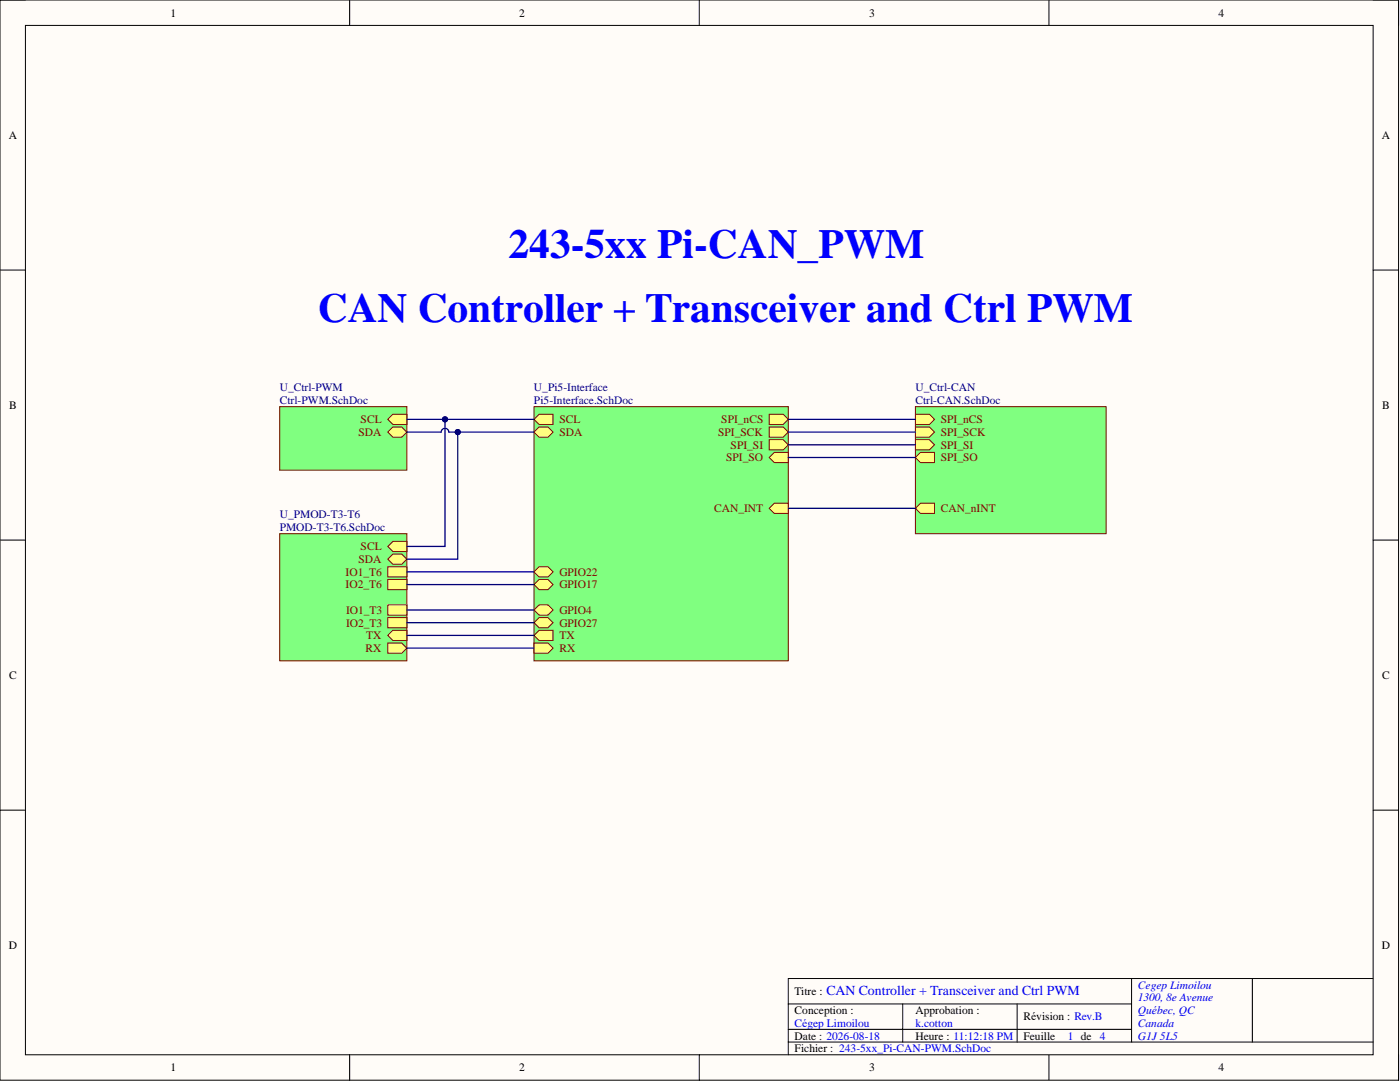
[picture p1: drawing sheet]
<svg xmlns="http://www.w3.org/2000/svg" width="279mm" height="216mm" viewBox="0 0 279 216" stroke-linecap="round" stroke-linejoin="round" font-family="sans-serif">
<path d="M0 0h279.1v215.5h-279.1z" fill-rule="evenodd" fill="#fffcf8"/>
<path d="M0 0h279.1v215.5h-279.1z" fill="none" stroke="#000" stroke-width=".2"/>
<path d="M5.1 5.1h268.9v205.4h-268.9z" fill-rule="evenodd" fill="#fffcf8"/>
<g fill="none" stroke="#000" stroke-width=".2">
<path d="M0 0h5.1M5.1 5.1h268.9v205.4h-268.9zM69.8 0v5.1M139.6 0v5.1M209.3 0v5.1M274 0h5.1v5.1M0 53.9h5.1M274 53.9h5.1M0 107.8h5.1M274 107.8h5.1M0 161.7h5.1M274 161.7h5.1"/>
<path d="M225.8 195.3v12.6M249.9 195.3v12.6M274 195.3h-116.7v15.2M69.8 210.5v5M139.6 210.5v5M157.3 200.3h68.5M157.3 207.9h116.7M157.3 205.4h68.5M180.2 200.3v7.6M203 200.3v7.6M209.3 210.5v5M279.1 210.5v5"/>
</g>
<path d="M182.7 81.1h38.1v25.4h-38.1z" fill-rule="evenodd" fill="#80ff80"/>
<path d="M182.7 81.1h38.1v25.4h-38.1z" fill="none" stroke="#800000" stroke-width=".2"/>
<path d="M182.7 82.7h2.8l1 1-1 1h-2.8z" fill-rule="evenodd" fill="#ffff80"/>
<path d="M182.7 82.7h2.8l1 1-1 1h-2.8z" fill="none" stroke="#800000" stroke-width=".2"/>
<path d="M182.7 85.2h2.8l1 1-1 1h-2.8z" fill-rule="evenodd" fill="#ffff80"/>
<path d="M182.7 85.2h2.8l1 1-1 1h-2.8z" fill="none" stroke="#800000" stroke-width=".2"/>
<path d="M182.7 87.7h2.8l1 1.1-1 1h-2.8z" fill-rule="evenodd" fill="#ffff80"/>
<path d="M182.7 87.7h2.8l1 1.1-1 1h-2.8z" fill="none" stroke="#800000" stroke-width=".2"/>
<path d="M182.7 91.3l1-1h2.8v2h-2.8z" fill-rule="evenodd" fill="#ffff80"/>
<path d="M182.7 91.3l1-1h2.8v2h-2.8z" fill="none" stroke="#800000" stroke-width=".2"/>
<path d="M182.7 101.4l1-1h2.8v2h-2.8z" fill-rule="evenodd" fill="#ffff80"/>
<path d="M182.7 101.4l1-1h2.8v2h-2.8z" fill="none" stroke="#800000" stroke-width=".2"/>
<path d="M55.8 81.1h25.4v12.7h-25.4z" fill-rule="evenodd" fill="#80ff80"/>
<path d="M55.8 81.1h25.4v12.7h-25.4z" fill="none" stroke="#800000" stroke-width=".2"/>
<path d="M77.4 83.7l1-1h2.8v2h-2.8z" fill-rule="evenodd" fill="#ffff80"/>
<path d="M77.4 83.7l1-1h2.8v2h-2.8z" fill="none" stroke="#800000" stroke-width=".2"/>
<path d="M77.4 86.2l1-1h1.8l1 1-1 1h-1.8z" fill-rule="evenodd" fill="#ffff80"/>
<path d="M77.4 86.2l1-1h1.8l1 1-1 1h-1.8z" fill="none" stroke="#800000" stroke-width=".2"/>
<path d="M106.6 81.1h50.7v50.8h-50.7z" fill-rule="evenodd" fill="#80ff80"/>
<path d="M106.6 81.1h50.7v50.8h-50.7z" fill="none" stroke="#800000" stroke-width=".2"/>
<path d="M153.5 87.7h2.8l1 1.1-1 1h-2.8z" fill-rule="evenodd" fill="#ffff80"/>
<path d="M153.5 87.7h2.8l1 1.1-1 1h-2.8z" fill="none" stroke="#800000" stroke-width=".2"/>
<path d="M153.5 82.7h2.8l1 1-1 1h-2.8z" fill-rule="evenodd" fill="#ffff80"/>
<path d="M153.5 82.7h2.8l1 1-1 1h-2.8z" fill="none" stroke="#800000" stroke-width=".2"/>
<path d="M153.5 85.2h2.8l1 1-1 1h-2.8z" fill-rule="evenodd" fill="#ffff80"/>
<path d="M153.5 85.2h2.8l1 1-1 1h-2.8z" fill="none" stroke="#800000" stroke-width=".2"/>
<path d="M153.5 91.3l1-1h2.8v2h-2.8z" fill-rule="evenodd" fill="#ffff80"/>
<path d="M153.5 91.3l1-1h2.8v2h-2.8z" fill="none" stroke="#800000" stroke-width=".2"/>
<path d="M106.6 83.7l1-1h2.8v2h-2.8z" fill-rule="evenodd" fill="#ffff80"/>
<path d="M106.6 83.7l1-1h2.8v2h-2.8z" fill="none" stroke="#800000" stroke-width=".2"/>
<path d="M106.6 86.2l1-1h1.8l1 1-1 1h-1.8z" fill-rule="evenodd" fill="#ffff80"/>
<path d="M106.6 86.2l1-1h1.8l1 1-1 1h-1.8z" fill="none" stroke="#800000" stroke-width=".2"/>
<path d="M106.6 128.3h2.8l1 1-1 1h-2.8z" fill-rule="evenodd" fill="#ffff80"/>
<path d="M106.6 128.3h2.8l1 1-1 1h-2.8z" fill="none" stroke="#800000" stroke-width=".2"/>
<path d="M106.6 126.8l1-1h2.8v2h-2.8z" fill-rule="evenodd" fill="#ffff80"/>
<path d="M106.6 126.8l1-1h2.8v2h-2.8z" fill="none" stroke="#800000" stroke-width=".2"/>
<path d="M153.5 101.4l1-1h2.8v2h-2.8z" fill-rule="evenodd" fill="#ffff80"/>
<path d="M153.5 101.4l1-1h2.8v2h-2.8z" fill="none" stroke="#800000" stroke-width=".2"/>
<path d="M106.6 121.7l1-1h1.8l1 1-1 1h-1.8z" fill-rule="evenodd" fill="#ffff80"/>
<path d="M106.6 121.7l1-1h1.8l1 1-1 1h-1.8z" fill="none" stroke="#800000" stroke-width=".2"/>
<path d="M106.6 124.3l1-1.1h1.8l1 1.1-1 1h-1.8z" fill-rule="evenodd" fill="#ffff80"/>
<path d="M106.6 124.3l1-1.1h1.8l1 1.1-1 1h-1.8z" fill="none" stroke="#800000" stroke-width=".2"/>
<path d="M106.6 114.1l1-1h1.8l1 1-1 1h-1.8z" fill-rule="evenodd" fill="#ffff80"/>
<path d="M106.6 114.1l1-1h1.8l1 1-1 1h-1.8z" fill="none" stroke="#800000" stroke-width=".2"/>
<path d="M106.6 116.6l1-1h1.8l1 1-1 1.1h-1.8z" fill-rule="evenodd" fill="#ffff80"/>
<path d="M106.6 116.6l1-1h1.8l1 1-1 1.1h-1.8z" fill="none" stroke="#800000" stroke-width=".2"/>
<path d="M55.8 106.5h25.4v25.4h-25.4z" fill-rule="evenodd" fill="#80ff80"/>
<path d="M55.8 106.5h25.4v25.4h-25.4z" fill="none" stroke="#800000" stroke-width=".2"/>
<path d="M77.4 128.3h2.8l1 1-1 1h-2.8z" fill-rule="evenodd" fill="#ffff80"/>
<path d="M77.4 128.3h2.8l1 1-1 1h-2.8z" fill="none" stroke="#800000" stroke-width=".2"/>
<path d="M77.4 126.8l1-1h2.8v2h-2.8z" fill-rule="evenodd" fill="#ffff80"/>
<path d="M77.4 126.8l1-1h2.8v2h-2.8z" fill="none" stroke="#800000" stroke-width=".2"/>
<path d="M77.4 109l1-1h2.8v2.1h-2.8z" fill-rule="evenodd" fill="#ffff80"/>
<path d="M77.4 109l1-1h2.8v2.1h-2.8z" fill="none" stroke="#800000" stroke-width=".2"/>
<path d="M77.4 111.6l1-1h1.8l1 1-1 1h-1.8z" fill-rule="evenodd" fill="#ffff80"/>
<path d="M77.4 111.6l1-1h1.8l1 1-1 1h-1.8z" fill="none" stroke="#800000" stroke-width=".2"/>
<path d="M77.4 120.7h3.8v2h-3.8z" fill-rule="evenodd" fill="#ffff80"/>
<path d="M77.4 120.7h3.8v2h-3.8z" fill="none" stroke="#800000" stroke-width=".2"/>
<path d="M77.4 123.2h3.8v2.1h-3.8z" fill-rule="evenodd" fill="#ffff80"/>
<path d="M77.4 123.2h3.8v2.1h-3.8z" fill="none" stroke="#800000" stroke-width=".2"/>
<path d="M77.4 113.1h3.8v2h-3.8z" fill-rule="evenodd" fill="#ffff80"/>
<path d="M77.4 113.1h3.8v2h-3.8z" fill="none" stroke="#800000" stroke-width=".2"/>
<path d="M77.4 115.6h3.8v2.1h-3.8z" fill-rule="evenodd" fill="#ffff80"/>
<path d="M77.4 115.6h3.8v2.1h-3.8z" fill="none" stroke="#800000" stroke-width=".2"/>
<path d="M81.2 83.7h7.6v25.3h-7.6M81.2 126.8h25.4M81.2 129.3h25.4" fill="none" stroke="#000080" stroke-width=".25"/>
<circle cx="88.8" cy="83.7" r=".51" fill="#000080"/>
<circle cx="88.8" cy="83.7" r=".51" fill="none" stroke="#000080" stroke-width=".2"/>
<path d="M81.2 86.2h6.8a.76 .76 0 0 1 .8-.7 .76 .76 0 0 1 .8 .7h17" fill="none" stroke="#000080" stroke-width=".25"/>
<circle cx="91.3" cy="86.2" r=".51" fill="#000080"/>
<circle cx="91.3" cy="86.2" r=".51" fill="none" stroke="#000080" stroke-width=".2"/>
<path d="M88.8 83.7h17.8" fill="none" stroke="#000080" stroke-width=".25"/>
<circle cx="88.8" cy="83.7" r=".51" fill="#000080"/>
<circle cx="88.8" cy="83.7" r=".51" fill="none" stroke="#000080" stroke-width=".2"/>
<path d="M91.3 86.2v25.4h-10.1" fill="none" stroke="#000080" stroke-width=".25"/>
<circle cx="91.3" cy="86.2" r=".51" fill="#000080"/>
<circle cx="91.3" cy="86.2" r=".51" fill="none" stroke="#000080" stroke-width=".2"/>
<path d="M157.3 83.7h25.4M157.3 86.2h25.4M157.3 88.8h25.4M157.3 91.3h25.4M81.2 114.1h25.4M81.2 116.6h25.4M157.3 101.4h25.4M81.2 121.7h25.4M81.2 124.3h25.4" fill="none" stroke="#000080" stroke-width=".25"/>
<g font-size="8.2" fill="#00f">
<text x="101.5" y="51.5">243-5xx Pi-CAN_PWM</text>
<text x="63.4" y="64.2">CAN Controller + Transceiver and Ctrl PWM</text>
</g>
<text font-size="2.7" fill="#00f" x="164.9" y="198.5">CAN Controller + Transceiver and Ctrl PWM</text>
<g font-size="2.3">
<text x="34" y="3.3">1</text>
<text x="103.6" y="3.3">2</text>
<text x="173.5" y="3.3">3</text>
<text x="243.2" y="3.3">4</text>
<text x="1.7" y="27.7">A</text>
<text x="275.8" y="27.7">A</text>
<text x="1.8" y="81.6">B</text>
<text x="275.9" y="81.6">B</text>
<text x="1.8" y="135.5">C</text>
<text x="275.9" y="135.5">C</text>
<text x="1.7" y="189.4">D</text>
<text x="275.8" y="189.4">D</text>
<text x="158.6" y="198.6">Titre :</text>
<text x="158.6" y="202.4">Conception :</text>
<text x="182.7" y="202.4">Approbation :</text>
<text x="204.3" y="203.6">Révision : Rev.B</text>
<text x="158.6" y="207.4">Date : 2026-08-18</text>
<text x="158.6" y="210">Fichier : 243-5xx_Pi-CAN-PWM.SchDoc</text>
<text x="182.7" y="207.4">Heure : 11:12:18 PM</text>
<text x="204.3" y="207.4">Feuille</text>
<text x="34" y="213.8">1</text>
<text x="103.6" y="213.8">2</text>
<text x="173.5" y="213.8">3</text>
<text x="243.2" y="213.8">4</text>
</g>
<g font-size="2.3" fill="#000080">
<text x="55.8" y="78.1">U_Ctrl-PWM</text>
<text x="55.8" y="80.6">Ctrl-PWM.SchDoc</text>
<text x="106.6" y="78.1">U_Pi5-Interface</text>
<text x="106.6" y="80.6">Pi5-Interface.SchDoc</text>
<text x="182.7" y="78.1">U_Ctrl-CAN</text>
<text x="182.7" y="80.6">Ctrl-CAN.SchDoc</text>
<text x="55.8" y="103.5">U_PMOD-T3-T6</text>
<text x="55.8" y="106">PMOD-T3-T6.SchDoc</text>
</g>
<g font-size="2.3" fill="#800000">
<text x="71.6" y="87">SDA</text>
<text x="72" y="84.4">SCL</text>
<text x="111.6" y="84.4">SCL</text>
<text x="111.6" y="87">SDA</text>
<text x="143.3" y="87">SPI_SCK</text>
<text x="144" y="84.4">SPI_nCS</text>
<text x="145.8" y="89.5">SPI_SI</text>
<text x="187.8" y="84.4">SPI_nCS</text>
<text x="187.8" y="87">SPI_SCK</text>
<text x="187.8" y="89.5">SPI_SI</text>
<text x="144.9" y="92">SPI_SO</text>
<text x="187.8" y="92">SPI_SO</text>
<text x="142.5" y="102.2">CAN_INT</text>
<text x="187.8" y="102.2">CAN_nINT</text>
<text x="71.6" y="112.3">SDA</text>
<text x="72" y="109.8">SCL</text>
<text x="69" y="114.9">IO1_T6</text>
<text x="69" y="117.4">IO2_T6</text>
<text x="111.6" y="114.9">GPIO22</text>
<text x="111.6" y="117.4">GPIO17</text>
<text x="69.1" y="122.5">IO1_T3</text>
<text x="69.1" y="125">IO2_T3</text>
<text x="111.6" y="122.5">GPIO4</text>
<text x="111.6" y="125">GPIO27</text>
<text x="73" y="130.1">RX</text>
<text x="73.1" y="127.5">TX</text>
<text x="111.6" y="130.1">RX</text>
<text x="111.6" y="127.5">TX</text>
</g>
<g font-size="2.3" fill="#00f">
<text x="227.1" y="197.3">Cegep Limoilou</text>
<text x="227.1" y="199.8">1300, 8e Avenue</text>
<text x="227.1" y="202.4">Québec, QC</text>
<text x="158.6" y="204.9">Cégep Limoilou</text>
<text x="182.7" y="204.9">k.cotton</text>
<text x="213.1" y="207.4">1 de</text>
<text x="219.5" y="207.4">4</text>
<text x="227.1" y="204.9">Canada</text>
<text x="227.1" y="207.4">G1J 5L5</text>
</g>
</svg>
